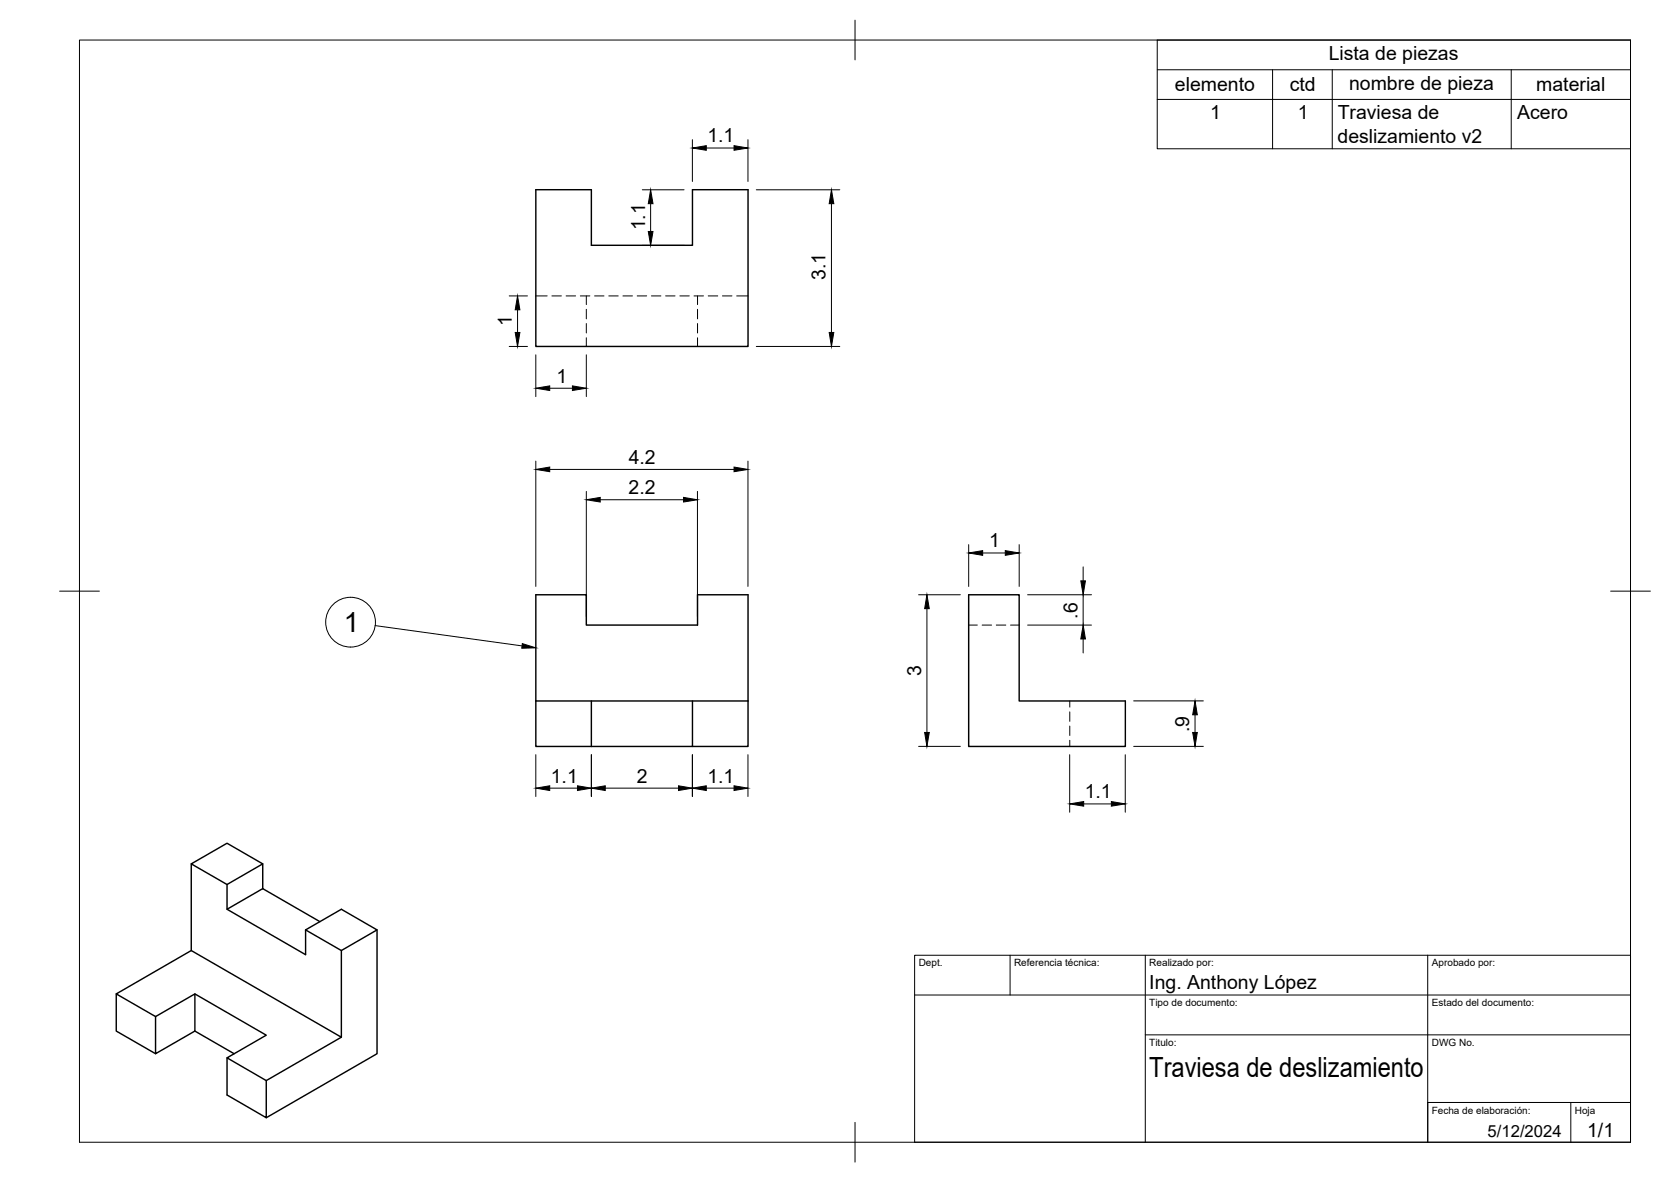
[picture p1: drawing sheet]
<svg xmlns="http://www.w3.org/2000/svg" width="420mm" height="297mm" viewBox="0 0 420 297" stroke-linecap="round" stroke-linejoin="round" font-family="sans-serif">
<!-- layer: Visible -->
<g fill="none" stroke="#000" stroke-width=".36">
<path d="M134.7 47.7h14v13.9h25.4v-13.9h14v39.4h-53.4zM243.6 149.5h12.7v26.7h26.7v11.4h-39.4zM134.7 176.2v-26.7h12.7v7.6h28v-7.6h12.7v26.7M134.7 176.2h53.4M134.7 176.2v11.4h14M148.7 176.2v11.4M174.1 176.2v11.4h-25.4M188.1 176.2v11.4h-14M48.1 217.1v21.8l37.7 21.8v-21.8M66.1 217.1l-9-5.2-9 5.2 9 5.2M48.1 238.9l-18.9 10.9 9.9 5.7 9.9-5.7 18 10.3-9.9 5.7 9.9 5.8 18.8-10.9M57.1 228.5l19.7 11.4v-6.2l9-5.2 9 5.2-9 5.2-9-5.2"/>
<path d="M57.1 222.3l9-5.2v6.2l-9 5.2zM66.1 223.3l14.3 8.3M94.8 233.7v31.1l-27.8 16.1M29.2 249.8v9.3l9.9 5.7M49 249.8v9.3l-9.9 5.7v-9.3M49 259.1l9.9 5.7M57.1 265.8v9.4l9.9 5.7v-9.3"/>
</g>
<!-- layer: Hidden -->
<g fill="none" stroke="#000" stroke-width=".25">
<path d="M134.7 74.4h2.9M138.8 74.4h2.4M142.3 74.4h2.4M145.9 74.4h2.4M147.4 74.4v2.1M147.4 77.7v2.4M149.5 74.4h2.4M153.1 74.4h2.3M156.6 74.4h2.4M160.2 74.4h2.4M163.8 74.4h2.4M167.4 74.4h2.3"/>
<path d="M170.9 74.4h2.4M174.5 74.4h2.4M175.4 74.4v2.1M175.4 77.7v2.4M178.1 74.4h2.4M181.7 74.4h2.3M185.2 74.4h2.9M147.4 81.3v2.4M147.4 84.9v2.2M175.4 81.3v2.4M175.4 84.9v2.2M243.6 157.1h2.1"/>
<path d="M247 157.1h2.3M250.5 157.1h2.4M254.1 157.1h2.2M269 176.2v1.5M269 178.9v2.4M269 182.5v2.3M269 186v1.6"/>
</g>
<!-- layer: BORDER -->
<path d="M20 10.1h390v276.9h-390zM215 5.1v10M15 148.6h10M405 148.6h10M215 282.1v9.9" fill="none" stroke="#000" stroke-width=".25"/>
<!-- layer: TITLEBLOCK -->
<path d="M230 240.1h180v46.9h-180zM230 250h180M254 240.1v9.9M288 240.1v46.9M359 240v47M288 260.1h122M359 277.1h51M395 277.1v9.9" fill="none" stroke="#000" stroke-width=".25"/>
<!-- layer: FD_Dimensions -->
<g fill="none" stroke="#000" stroke-width=".25">
<path d="M174.1 35.1v10.5M177.6 37.2h7M188.1 35.1v10.5M161.5 47.7h10.5M163.6 51.2v7M190.2 47.7h21M209.1 51.2v32.4M128 74.4h4.6M130.1 77.9v5.7M161.5 61.7h10.5M128 87.1h4.6M134.7 89.2v10.5"/>
<path d="M138.2 97.6h5.7M147.4 89.2v10.5M190.2 87.1h21M134.7 115.9v31.5M138.2 118h46.4M188.1 115.9v31.5M147.4 123.5v31.5M150.9 125.6h21M175.4 123.5v31.5M243.6 136.9v10.5M247.1 139h5.7M256.3 136.9v10.5"/>
<path d="M231 149.5h10.5M233.1 153v31.1M258.4 157.1h16M258.4 149.5h16M272.4 142.5v3.5M272.4 149.5v7.6M272.4 160.6v3.5M285.1 176.1h17.5M300.5 179.6v4.5M134.7 189.7v10.5M138.2 198.1h7M148.7 189.7v10.5"/>
<path d="M152.2 198.1h18.4M174.1 189.7v10.5M177.6 198.1h7M188.1 189.7v10.5M231 187.6h10.5M269 189.7v14.4M282.9 189.7v14.4M285.1 187.6h17.5M272.5 202h6.9"/>
</g>
<g fill="#000" stroke="#000" stroke-width=".25">
<path d="M174.1 37.2l3.5-.6v1.2zM184.6 36.6l3.5 .6-3.5 .6zM163.6 47.7l.6 3.5h-1.2zM163 58.2h1.2l-.6 3.5zM209.1 47.7l.6 3.5h-1.2zM130.1 74.4l.6 3.5h-1.2zM129.5 83.6h1.2l-.6 3.5zM134.7 97.6l3.5-.6v1.1zM143.9 97l3.5 .6-3.5 .5zM208.5 83.6h1.2l-.6 3.5zM134.7 118l3.5-.6v1.1zM184.6 117.4l3.5 .6-3.5 .5z"/>
<path d="M147.4 125.6l3.5-.6v1.2zM171.9 125l3.5 .6-3.5 .6zM243.6 139l3.5-.6v1.2zM252.8 138.4l3.5 .6-3.5 .6zM233.1 149.5l.6 3.5h-1.2zM271.8 146h1.1l-.5 3.5zM272.4 157.1l.5 3.5h-1.1zM300.5 176.1l.6 3.5h-1.2zM134.7 198.1l3.5-.6v1.2zM145.2 197.5l3.5 .6-3.5 .6zM148.7 198.1l3.5-.6v1.2zM170.6 197.5l3.5 .6-3.5 .6z"/>
<path d="M174.1 198.1l3.5-.6v1.2zM184.6 197.5l3.5 .6-3.5 .6zM232.5 184.1h1.2l-.6 3.5zM299.9 184.1h1.2l-.6 3.5zM269 202l3.5-.6v1.2zM279.4 201.4l3.5 .6-3.5 .6z"/>
</g>
<!-- layer: Parts Lists -->
<path d="M291 10.1h119v27.3h-119zM291 17.5h119M320 17.5v19.9M335 17.5v19.9M380 17.5v19.9M291 25h119" fill="none" stroke="#000" stroke-width=".25"/>
<!-- layer: Balloons -->
<circle cx="88.1" cy="156.4" r="6.3" fill="none" stroke="#000" stroke-width=".25"/>
<!-- layer: 0 -->
<path d="M131.3 161.7l3.4 1.1-3.5 .1z" fill="#000" stroke="#000" stroke-width=".25"/>
<path d="M94.3 157.2l37 5.1" fill="none" stroke="#000" stroke-width=".25"/>
<g font-size="7">
<text x="86.4" y="158.9">1</text>
<text x="289" y="270.6">Traviesa de deslizamiento</text>
</g>
<g font-size="4.9">
<text x="334.1" y="15.1">Lista de piezas</text>
<text x="295.4" y="23">elemento</text>
<text x="324.3" y="23">ctd</text>
<text x="339.2" y="22.5">nombre de pieza</text>
<text x="386.3" y="23">material</text>
<text x="304.3" y="29.9">1</text>
<text x="326.3" y="29.9">1</text>
<text x="177.9" y="35.8">1.1</text>
<text x="336.3" y="35.8">deslizamiento v2</text>
<text x="336.4" y="30">Traviesa de</text>
<text x="381.5" y="30">Acero</text>
<text x="162.2" y="57.9" transform="rotate(-90 162.2 57.9)">1.1</text>
<text x="207.6" y="70.4" transform="rotate(-90 207.6 70.4)">3.1</text>
<text x="128.7" y="81.9" transform="rotate(-90 128.7 81.9)">1</text>
<text x="139.9" y="96.2">1</text>
<text x="158.1" y="116.6">4.2</text>
<text x="158.1" y="124.2">2.2</text>
<text x="248.8" y="137.6">1</text>
<text x="270.9" y="155.4" transform="rotate(-90 270.9 155.4)">.6</text>
<text x="231.6" y="169.9" transform="rotate(-90 231.6 169.9)">3</text>
<text x="299" y="184" transform="rotate(-90 299 184)">.9</text>
<text x="138.5" y="196.7">1.1</text>
<text x="160.1" y="196.7">2</text>
<text x="177.9" y="196.7">1.1</text>
<text x="272.8" y="200.6">1.1</text>
<text x="289" y="248.5">Ing. Anthony López</text>
<text x="399.1" y="285.7">1/1</text>
</g>
<text font-size="4.2" x="374" y="285.7">5/12/2024</text>
<g font-size="2.5">
<text x="231" y="242.9">Dept.</text>
<text x="255" y="242.9">Referencia técnica:</text>
<text x="289" y="242.9">Realizado por:</text>
<text x="360" y="242.9">Aprobado por:</text>
<text x="289" y="252.8">Tipo de documento:</text>
<text x="360" y="252.9">Estado del documento:</text>
<text x="289" y="262.9">Titulo:</text>
<text x="360" y="262.9">DWG No.</text>
<text x="360" y="279.9">Fecha de elaboración:</text>
<text x="396" y="279.9">Hoja</text>
</g>
</svg>
